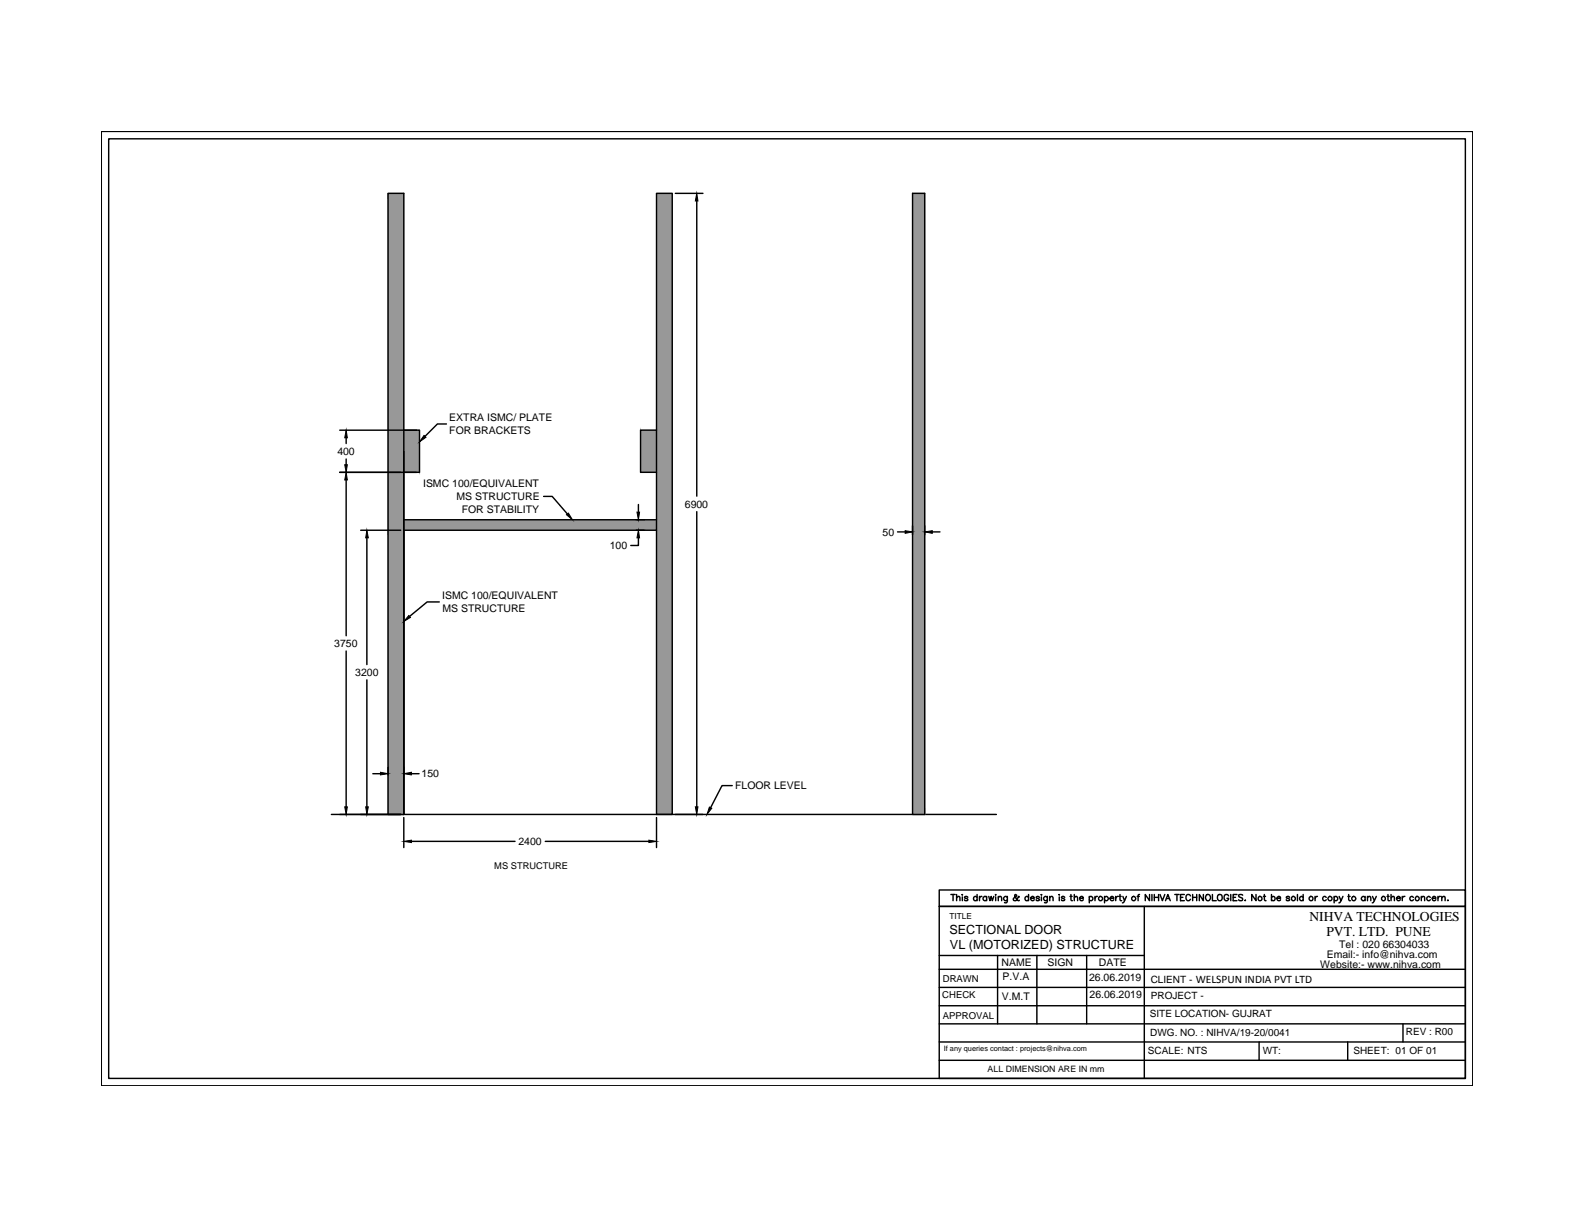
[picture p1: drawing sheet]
<svg xmlns="http://www.w3.org/2000/svg" width="279mm" height="216mm" viewBox="0 0 279 216" stroke-linecap="round" stroke-linejoin="round" font-family="sans-serif">
<!-- layer: 0 -->
<g fill="#989898" stroke="#989898" stroke-width=".18">
<path d="M116.7 34.4v110.3h2.8zM116.7 34.4h2.8v110.3z"/>
<path d="M69 34.4v59.8h2.8zM69 34.4h2.8v59.8z"/>
<path d="M69 94.2v50.5h2.8zM69 94.2h2.8v50.5z"/>
<path d="M71.8 92.4v1.8h44.9zM71.8 92.4h44.9v1.8z"/>
<path d="M71.8 76.4v7.5h2.8zM71.8 76.4h2.8v7.5z"/>
<path d="M113.8 76.4v7.5h2.9zM113.8 76.4h2.9v7.5z"/>
<path d="M162.2 34.4v110.3h2.2zM162.2 34.4h2.2v110.3z"/>
</g>
<g fill="none" stroke="#000" stroke-width=".25">
<path d="M18 23.4h243.8v169.5h-243.8zM19.3 24.7h241.1v166.9h-241.1zM116.7 34.4h2.8v110.3h-2.8zM120 34.4h4.9M123.8 35.7v52.5M162.2 34.4h2.2v110.3h-2.2zM60.4 76.4h13.6M61.5 77.8v1M71.8 76.4h2.8v7.5h-2.8M79.3 75.3h-1.6l-2.2 2.2M116.7 76.4h-2.9v7.5h2.9M60.4 83.9h13.6"/>
<path d="M61.5 81.6v1M61.5 85.3v27.7M64.1 94.2h7.1M65.2 95.6v22.5M71.8 92.4h44.9M96.6 88.2h1.5l2.8 3.1M113 94.2h1.6M113.5 95.6v1.3h-1.4M113.5 89.6v1.4M116.7 94.2h-44.9v50.5v-110.3h-2.8v110.3M123.8 90.9v52.5M159.5 94.5h1.4"/>
<path d="M162.2 93.4v1.6M164.4 93.4v1.6M165.7 94.5h1.4M61.5 115.7v27.7M78.1 107h-2.2l-3.1 2.5M65.2 120.8v22.6M66.3 137.5h1.3M69 136.3v1.4M73.1 137.5h1.4M130.1 139.6h-1.8l-2 3.9M58.9 144.7h118.2M71.8 145.3v5.3"/>
<path d="M73.1 149.5h18.4M96.9 149.5h18.4M116.7 145.3v5.3M169 158.9h.8M169.4 158.9v1.1M170 159.5l.3-.2 .3 .1v.6M170 158.9v1.1M171 159h.1M171 159.4v.6M172 159.5a.33 .33 0 0 0-.6 0l.6 .3v.2h-.2h-.3l-.1-.1M173.7 159.5a.35 .35 0 0 0-.6-.1 .35 .35 0 0 0 0 .5 .35 .35 0 0 0 .6 0M173.7 158.9v1.1"/>
<path d="M174.1 159.3v.7M174.5 159.3l-.4 .2v.1M175.4 159.5a.35 .35 0 0 0-.6-.1 .35 .35 0 0 0 0 .5 .35 .35 0 0 0 .6 0M175.4 159.3v.7M175.7 159.3l.3 .7 .2-.7 .2 .7 .2-.7M177 158.9l.1 .1zM177 159.4v.6M177.4 159.5l.5-.2 .1 .2v.5M177.4 159.3v.7M179 159.3v.9l-.2 .2h-.3M179 159.5a.37 .37 0 0 0-.5-.1 .37 .37 0 0 0 0 .5 .37 .37 0 0 0 .5 0M181.2 159.4l-.1-.1a1.21 1.21 0 0 1-.8 .7h-.2v-.4l.6-.4-.1-.2h-.2a1.08 1.08 0 0 0 .7 1h.1"/>
<path d="M182.8 159.5a.35 .35 0 0 0-.5-.1 .35 .35 0 0 0 0 .5 .35 .35 0 0 0 .5 0M182.8 158.9v1.1M183.2 159.6h.6a.36 .36 0 0 0-.4-.2 .36 .36 0 0 0-.3 .4 .36 .36 0 0 0 .5 .2l.2-.1M184.8 159.5l-.3-.2-.3 .2 .6 .3-.1 .2h-.5v-.1M185.1 158.9l.1 .1zM185.1 159.4v.6M186.2 159.3v.9l-.2 .2h-.4M186.2 159.5a.37 .37 0 0 0-.6-.1 .37 .37 0 0 0 0 .5 .37 .37 0 0 0 .6 0M186.6 159.5l.4-.2 .2 .2v.5M186.6 159.3v.7M188.2 159h.1M188.3 159.4v.6"/>
<path d="M189.2 159.5a.33 .33 0 0 0-.5 0l.5 .3-.2 .2h-.3v-.1M190.2 159.3h.4M190.3 158.9v.9l.1 .2h.2M190.9 159.5l.5-.2 .1 .2v.5M190.9 158.9v1.1M191.9 159.6h.6a.35 .35 0 0 0-.4-.3 .35 .35 0 0 0-.1 .6l.2 .1 .3-.1M193.6 159.5a.35 .35 0 0 1 .5-.1 .35 .35 0 0 1 0 .5 .35 .35 0 0 1-.5 0M193.6 159.3v1.1M194.6 159.3v.7M195 159.3h-.1l-.3 .3M196.3 159.5a.37 .37 0 0 1 .6-.1 .37 .37 0 0 1 0 .5 .37 .37 0 0 1-.6 0M196.3 159.3v1.1"/>
<path d="M197.3 159.6h.7a.34 .34 0 0 0-.4-.3 .34 .34 0 0 0-.3 .3l.2 .4h.2l.3-.1M198.3 159.3v.7M198.8 159.3l-.3 .1-.2 .2M198.9 159.3h.4M199.1 158.9v1.1h.3M199.6 159.3l.3 .7 .3-.7M202.1 159.3h.4M202.5 158.9l-.2 .1v.2v.8M204.3 158.9v1.1l-.7-1.1v1.1M204.7 158.9v1.1M205.2 158.9v1.1M205.2 159.5h.7"/>
<path d="M205.9 158.9v1.1M206.2 158.9l.4 1.1 .4-1.1M207.3 159.7h.5M208.8 158.9h.8M209.2 158.9v1.1M209.8 159.5h.4M210.5 158.9h-.7v1.1h.7M211.6 159.2a.46 .46 0 0 0-.6-.2 .46 .46 0 0 0-.2 .6 .42 .42 0 0 0 .3 .5 .42 .42 0 0 0 .5-.3M212 159.5h.7M212 158.9v1.1M212.7 158.9v1.1M213.9 158.9v1.1l-.7-1.1v1.1"/>
<path d="M214.5 159a.53 .53 0 0 1 .7 .5 .53 .53 0 0 1-.7 .5l-.2-.4zM215.5 158.9v1.1h.7M216.5 159.1a.51 .51 0 0 1 .7 0 .51 .51 0 0 1 0 .7 .46 .46 0 0 1-.6 .2 .46 .46 0 0 1-.2-.6zM218.4 159.2a.46 .46 0 0 0-.7-.2 .46 .46 0 0 0-.1 .6 .4 .4 0 0 0 .4 .5 .4 .4 0 0 0 .4-.5h-.3M218.8 158.9v1.1M219.2 159.5h.4M219.9 158.9h-.7v1.1h.7M220.9 159.1l-.3-.2-.5 .2 .1 .3 .6 .2v.4h-.4l-.3-.1M223.2 158.9v1.1l-.7-1.1v1.1M224.6 159.3h.3M224.7 158.9v.9l.3 .2M226 159.5a.35 .35 0 0 1 .5-.1 .35 .35 0 0 1 0 .5 .35 .35 0 0 1-.5 0"/>
<path d="M226 158.9v1.1M227 159.6h.6a.36 .36 0 0 0-.5-.2 .36 .36 0 0 0-.2 .4 .36 .36 0 0 0 .5 .2l.2-.1M229.2 159.5a.33 .33 0 0 0-.6 0l.6 .3v.2h-.2h-.3l-.1-.1M230.6 158.9v1.1M231.6 159.5a.35 .35 0 0 0-.5-.1 .35 .35 0 0 0 0 .5 .35 .35 0 0 0 .5 0M231.6 158.9v1.1M233.7 159.3v.7M234.2 159.3l-.3 .1-.2 .2M235.7 159.5a.35 .35 0 0 0-.5-.1 .35 .35 0 0 0 0 .5 .35 .35 0 0 0 .5 0M237.1 159.5a.35 .35 0 0 1 .5-.1 .35 .35 0 0 1 0 .5 .35 .35 0 0 1-.5 0M237.1 159.3v1.1M238 159.3l.4 .7 .3-.7"/>
<path d="M239.6 159.3h.4M239.7 158.9v.9l.3 .2M242.6 159.5a.37 .37 0 0 0-.5-.1 .37 .37 0 0 0 0 .5 .37 .37 0 0 0 .5 0M242.6 159.3v.7M243 159.5l.5-.2 .1 .2v.5M243 159.3v.7M243.9 159.3l.4 .7 .3-.7M246.5 159.3h.4M246.7 158.9v.9v.2h.2M247.2 159.5l.5-.2 .1 .7M247.2 158.9v1.1M248.2 159.6h.7a.34 .34 0 0 0-.3-.3 .34 .34 0 0 0-.4 .3l.2 .4h.2l.3-.1"/>
<path d="M249.2 159.3v.7M249.7 159.3l-.3 .1-.2 .2M251.2 159.5a.35 .35 0 0 0-.5-.1 .35 .35 0 0 0 0 .5 .35 .35 0 0 0 .5 0M252.6 159.5l.3-.2 .3 .1v.6M252.6 159.3v.7M254.2 159.5a.35 .35 0 0 0-.5-.1 .35 .35 0 0 0 0 .5 .35 .35 0 0 0 .5 0M254.6 159.6h.6a.35 .35 0 0 0-.5-.3 .35 .35 0 0 0-.1 .6l.2 .1 .4-.1M255.6 159.3v.7M256 159.3l-.4 .2v.1M256.3 159.5l.3-.2 .2 .1 .1 .6M256.3 159.3v.7M166.9 178.7h93.5"/>
<path d="M166.9 175.5h93.5M166.9 172.2h93.5M166.9 169.8h36.5M177.3 169.8v12.1M184.3 169.8v12.1M193.1 169.8v12.1M199.9 160l-.1 .3-.3 .1M203.4 161.1h-36.5v30.5h93.5M207.2 160l.4-1.1 .4 1.1M221.2 160h.2zM238.4 160l-.3 .4h-.1M244.3 160l-.2 .4h-.2"/>
<path d="M257.3 160h.1zM166.9 181.9h93.5M166.9 185.2h93.5M166.9 188.4h93.5M203.4 191.6v-30.5h57h-93.5v-3h93.5v33.5M223.8 185.2v3.2M239.5 185.2v3.2M249.4 181.9v3.3"/>
<circle cx="195.6" cy="159.7" r=".37"/>
<circle cx="201.5" cy="159.7" r=".37"/>
<circle cx="224" cy="159.7" r=".37"/>
<circle cx="229.9" cy="159.7" r=".37"/>
<circle cx="233" cy="159.7" r=".37"/>
<circle cx="236.4" cy="159.7" r=".37"/>
<circle cx="240.6" cy="159.7" r=".37"/>
<circle cx="245.9" cy="159.7" r=".37"/>
<circle cx="251.9" cy="159.7" r=".37"/>
</g>
<g fill="#000" stroke="#000" stroke-width=".18">
<path d="M123.8 34.4l.3 1.3h-.5zM61.5 76.4l.2 1.4h-.4zM75.4 77.4l.3 .3-1.1 .8zM61.5 83.9l.2 1.4h-.4zM61.3 82.6h.4l-.2 1.3zM65.2 94.2l.3 1.4h-.5zM100.7 91.5l.3-.3 .7 1.2zM113.2 91h.5l-.2 1.4zM113.5 94.2l.2 1.4h-.5zM160.9 94.3l1.3 .2-1.3 .3zM164.4 94.5l1.3-.2v.5zM72.7 109.4l.3 .3-1.2 .7z"/>
<path d="M67.6 137.2l1.4 .3-1.4 .2zM71.8 137.5l1.3-.3v.5zM61.3 143.4h.4l-.2 1.3zM65 143.4h.5l-.3 1.3zM71.8 149.5l1.3-.2v.4zM115.3 149.3l1.4 .2-1.4 .2zM123.6 143.4h.5l-.3 1.3zM126.1 143.4l.4 .2-.8 1.1z"/>
</g>
<g font-size="2.4">
<text x="232.7" y="163.6">NIHVA TECHNOLOGIES</text>
<text x="235.7" y="166.4">PVT. LTD. PUNE</text>
</g>
<g font-size="2.2">
<text x="168.8" y="165.9">SECTIONAL DOOR</text>
<text x="168.8" y="168.7">VL (MOTORIZED) STRUCTURE</text>
</g>
<text font-size="2" x="212.5" y="174.7">WELSPUN INDIA PVT LTD</text>
<g font-size="1.9">
<text x="79.9" y="74.9">EXTRA ISMC/ PLATE</text>
<text x="79.9" y="77.2">FOR BRACKETS</text>
<text x="60" y="80.8">400</text>
<text x="75.2" y="86.6">ISMC 100/EQUIVALENT</text>
<text x="81.1" y="88.9">MS STRUCTURE</text>
<text x="82.1" y="91.2">FOR STABILITY</text>
<text x="121.7" y="90.2">6900</text>
<text x="156.9" y="95.2">50</text>
<text x="108.4" y="97.6">100</text>
<text x="78.6" y="106.5">ISMC 100/EQUIVALENT</text>
<text x="78.6" y="108.7">MS STRUCTURE</text>
<text x="59.4" y="115">3750</text>
<text x="63.1" y="120.1">3200</text>
<text x="74.9" y="138.1">150</text>
<text x="130.7" y="140.3">FLOOR LEVEL</text>
<text x="92.1" y="150.2">2400</text>
<text x="178" y="171.6">NAME</text>
<text x="186.2" y="171.6">SIGN</text>
<text x="195.3" y="171.7">DATE</text>
<text x="234.7" y="172.1">Website:- www.nihva.com</text>
<text x="235.8" y="170.3">Email:- info@nihva.com</text>
<text x="238" y="168.4">Tel : 020 66304033</text>
<text x="178.1" y="177.6">V.M.T</text>
<text x="178.2" y="174.1">P.V.A</text>
<text x="193.6" y="174.4">26.06.2019</text>
<text x="193.6" y="177.4">26.06.2019</text>
</g>
<g font-size="1.8">
<text x="204.5" y="174.7">CLIENT -</text>
<text x="204.6" y="177.5">PROJECT -</text>
<text x="204.4" y="180.7">SITE LOCATION- GUJRAT</text>
<text x="204.4" y="184">DWG. NO. : NIHVA/19-20/0041</text>
<text x="249.9" y="184">REV : R00</text>
<text x="204" y="187.2">SCALE: NTS</text>
<text x="224.4" y="187.2">WT:</text>
<text x="240.6" y="187.2">SHEET: 01 OF 01</text>
</g>
<g font-size="1.7">
<text x="87.9" y="154.4">MS STRUCTURE</text>
<text x="167.5" y="177.4">CHECK</text>
<text x="167.6" y="174.6">DRAWN</text>
<text x="167.6" y="181">APPROVAL</text>
</g>
<text font-size="1.6" x="175.5" y="190.5">ALL DIMENSION ARE IN mm</text>
<text font-size="1.5" x="168.8" y="163.3">TITLE</text>
<text font-size="1.3" x="167.7" y="186.8">If any queries contact : projects@nihva.com</text>
</svg>
